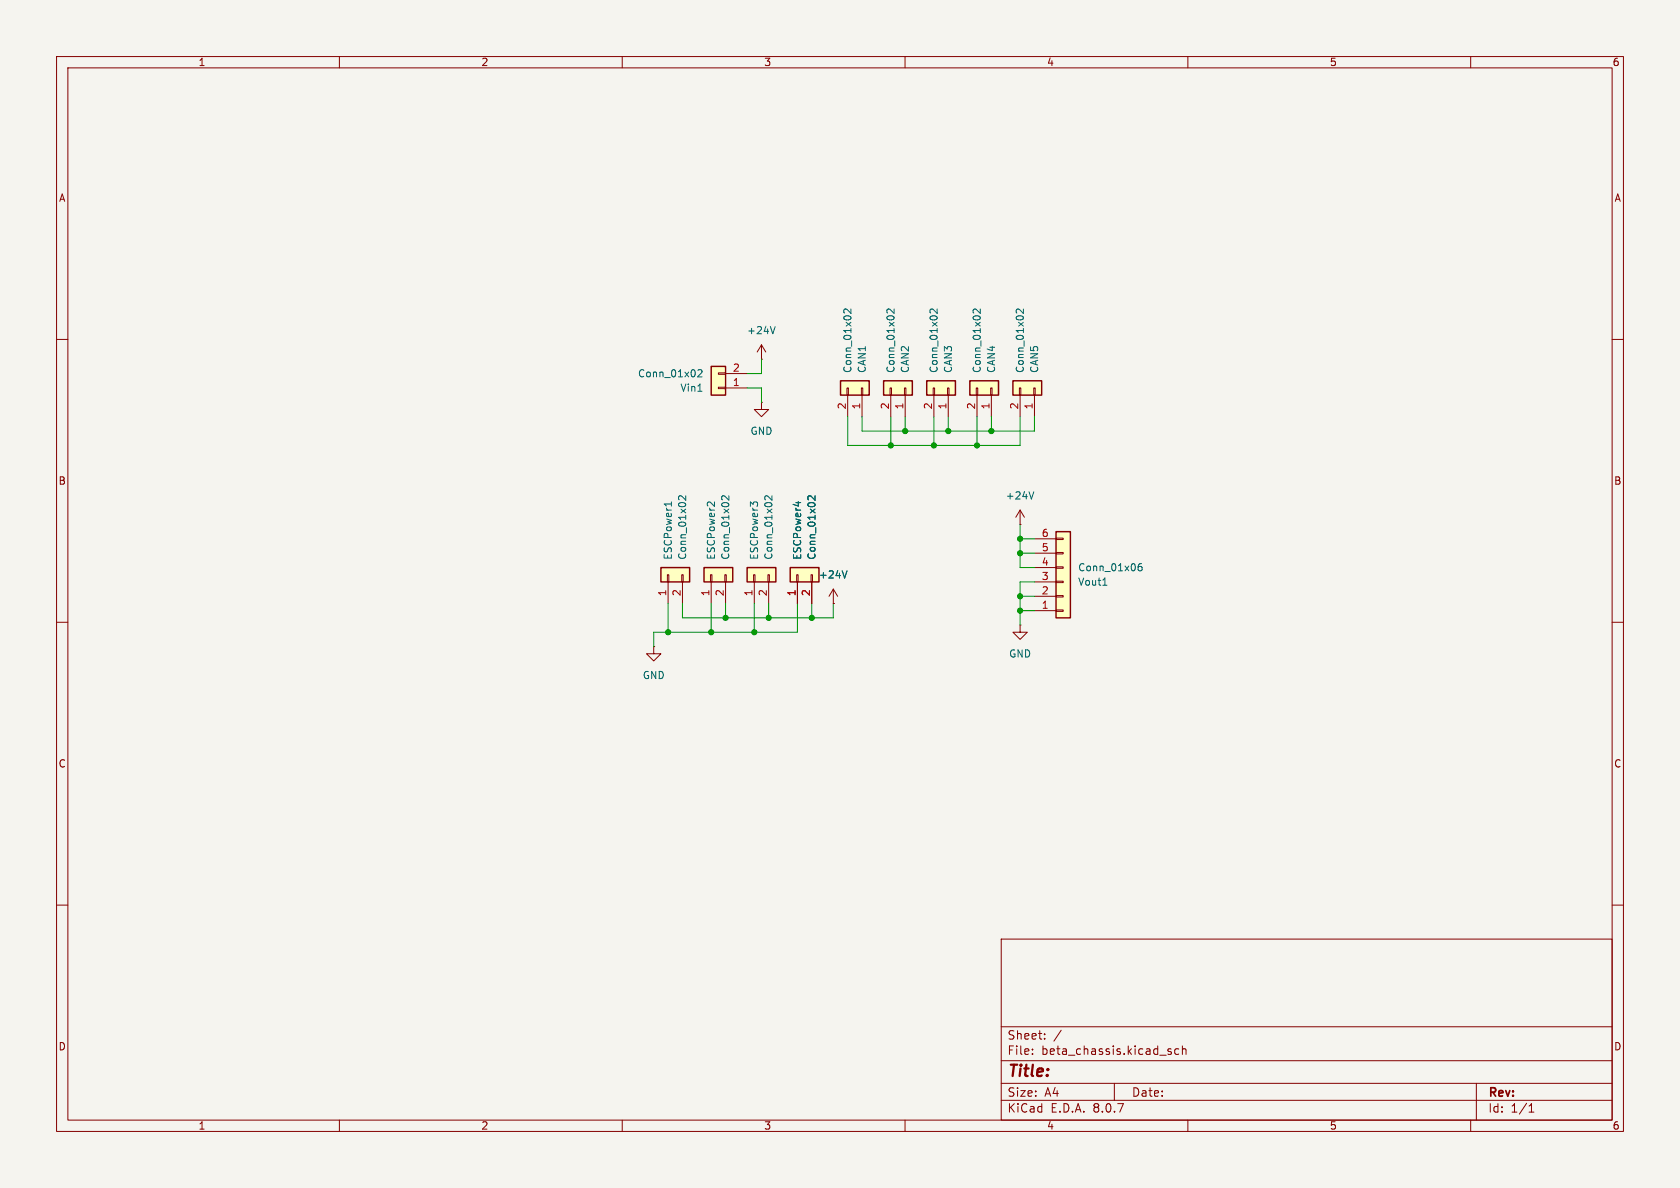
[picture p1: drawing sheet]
(kicad_sch
 (version 20231120)
 (generator "eeschema")
 (generator_version "8.0")
 (paper "A4")
 (lib_symbols
  (symbol "Connector_Generic:Conn_01x02"
   (pin_names
    (offset 1.016) hide) (exclude_from_sim no) (in_bom yes) (on_board yes)
   (property "Reference" "J" (at 0 2.54 0) (effects (font (size 1.27 1.27))))
   (property "Value" "Conn_01x02" (at 0 -5.08 0) (effects (font (size 1.27 1.27))))
   (property "Footprint" "" (at 0 0 0) (effects (font (size 1.27 1.27)) (hide yes)))
   (property "Datasheet" "~" (at 0 0 0) (effects (font (size 1.27 1.27)) (hide yes)))
   (property "Description" "Generic connector, single row, 01x02, script generated (kicad-library-utils/schlib/autogen/connector/)" (at 0 0 0) (effects (font (size 1.27 1.27)) (hide yes)))
   (symbol "Conn_01x02_1_1"
    (rectangle (start -1.27 -2.413) (end 0 -2.667) (stroke (width 0.1524) (type default)) (fill (type none)))
    (rectangle (start -1.27 0.127) (end 0 -0.127) (stroke (width 0.1524) (type default)) (fill (type none)))
    (rectangle (start -1.27 1.27) (end 1.27 -3.81) (stroke (width 0.254) (type default)) (fill (type background)))
    (pin passive line (at -5.08 0 0) (length 3.81) (name "Pin_1" (effects (font (size 1.27 1.27)))) (number "1" (effects (font (size 1.27 1.27)))))
    (pin passive line (at -5.08 -2.54 0) (length 3.81) (name "Pin_2" (effects (font (size 1.27 1.27)))) (number "2" (effects (font (size 1.27 1.27)))))))
  (symbol "Connector_Generic:Conn_01x06"
   (pin_names
    (offset 1.016) hide) (exclude_from_sim no) (in_bom yes) (on_board yes)
   (property "Reference" "J" (at 0 7.62 0) (effects (font (size 1.27 1.27))))
   (property "Value" "Conn_01x06" (at 0 -10.16 0) (effects (font (size 1.27 1.27))))
   (property "Footprint" "" (at 0 0 0) (effects (font (size 1.27 1.27)) (hide yes)))
   (property "Datasheet" "~" (at 0 0 0) (effects (font (size 1.27 1.27)) (hide yes)))
   (property "Description" "Generic connector, single row, 01x06, script generated (kicad-library-utils/schlib/autogen/connector/)" (at 0 0 0) (effects (font (size 1.27 1.27)) (hide yes)))
   (symbol "Conn_01x06_1_1"
    (rectangle (start -1.27 -7.493) (end 0 -7.747) (stroke (width 0.1524) (type default)) (fill (type none)))
    (rectangle (start -1.27 -4.953) (end 0 -5.207) (stroke (width 0.1524) (type default)) (fill (type none)))
    (rectangle (start -1.27 -2.413) (end 0 -2.667) (stroke (width 0.1524) (type default)) (fill (type none)))
    (rectangle (start -1.27 0.127) (end 0 -0.127) (stroke (width 0.1524) (type default)) (fill (type none)))
    (rectangle (start -1.27 2.667) (end 0 2.413) (stroke (width 0.1524) (type default)) (fill (type none)))
    (rectangle (start -1.27 5.207) (end 0 4.953) (stroke (width 0.1524) (type default)) (fill (type none)))
    (rectangle (start -1.27 6.35) (end 1.27 -8.89) (stroke (width 0.254) (type default)) (fill (type background)))
    (pin passive line (at -5.08 5.08 0) (length 3.81) (name "Pin_1" (effects (font (size 1.27 1.27)))) (number "1" (effects (font (size 1.27 1.27)))))
    (pin passive line (at -5.08 2.54 0) (length 3.81) (name "Pin_2" (effects (font (size 1.27 1.27)))) (number "2" (effects (font (size 1.27 1.27)))))
    (pin passive line (at -5.08 0 0) (length 3.81) (name "Pin_3" (effects (font (size 1.27 1.27)))) (number "3" (effects (font (size 1.27 1.27)))))
    (pin passive line (at -5.08 -2.54 0) (length 3.81) (name "Pin_4" (effects (font (size 1.27 1.27)))) (number "4" (effects (font (size 1.27 1.27)))))
    (pin passive line (at -5.08 -5.08 0) (length 3.81) (name "Pin_5" (effects (font (size 1.27 1.27)))) (number "5" (effects (font (size 1.27 1.27)))))
    (pin passive line (at -5.08 -7.62 0) (length 3.81) (name "Pin_6" (effects (font (size 1.27 1.27)))) (number "6" (effects (font (size 1.27 1.27)))))))
  (symbol "power:+24V"
   (power)
   (pin_numbers hide)
   (pin_names
    (offset 0) hide) (exclude_from_sim no) (in_bom yes) (on_board yes)
   (property "Reference" "#PWR" (at 0 -3.81 0) (effects (font (size 1.27 1.27)) (hide yes)))
   (property "Value" "+24V" (at 0 3.556 0) (effects (font (size 1.27 1.27))))
   (property "Footprint" "" (at 0 0 0) (effects (font (size 1.27 1.27)) (hide yes)))
   (property "Datasheet" "" (at 0 0 0) (effects (font (size 1.27 1.27)) (hide yes)))
   (property "Description" "Power symbol creates a global label with name \"+24V\"" (at 0 0 0) (effects (font (size 1.27 1.27)) (hide yes)))
   (symbol "+24V_0_1"
    (polyline (pts (xy -0.762 1.27) (xy 0 2.54)) (stroke (width 0) (type default)) (fill (type none)))
    (polyline (pts (xy 0 0) (xy 0 2.54)) (stroke (width 0) (type default)) (fill (type none)))
    (polyline (pts (xy 0 2.54) (xy 0.762 1.27)) (stroke (width 0) (type default)) (fill (type none))))
   (symbol "+24V_1_1"
    (pin power_in line (at 0 0 90) (length 0) (name "~" (effects (font (size 1.27 1.27)))) (number "1" (effects (font (size 1.27 1.27)))))))
  (symbol "power:GND"
   (power)
   (pin_numbers hide)
   (pin_names
    (offset 0) hide) (exclude_from_sim no) (in_bom yes) (on_board yes)
   (property "Reference" "#PWR" (at 0 -6.35 0) (effects (font (size 1.27 1.27)) (hide yes)))
   (property "Value" "GND" (at 0 -3.81 0) (effects (font (size 1.27 1.27))))
   (property "Footprint" "" (at 0 0 0) (effects (font (size 1.27 1.27)) (hide yes)))
   (property "Datasheet" "" (at 0 0 0) (effects (font (size 1.27 1.27)) (hide yes)))
   (property "Description" "Power symbol creates a global label with name \"GND\" , ground" (at 0 0 0) (effects (font (size 1.27 1.27)) (hide yes)))
   (symbol "GND_0_1"
    (polyline (pts (xy 0 0) (xy 0 -1.27) (xy 1.27 -1.27) (xy 0 -2.54) (xy -1.27 -1.27) (xy 0 -1.27)) (stroke (width 0) (type default)) (fill (type none))))
   (symbol "GND_1_1"
    (pin power_in line (at 0 0 270) (length 0) (name "~" (effects (font (size 1.27 1.27)))) (number "1" (effects (font (size 1.27 1.27))))))))
 (junction
  (at 172.72 78.74)
  (diameter 0)
  (color 0 0 0 0))
 (junction
  (at 165.1 78.74)
  (diameter 0)
  (color 0 0 0 0))
 (junction
  (at 118.11 111.76)
  (diameter 0)
  (color 0 0 0 0))
 (junction
  (at 180.34 105.41)
  (diameter 0)
  (color 0 0 0 0))
 (junction
  (at 143.51 109.22)
  (diameter 0)
  (color 0 0 0 0))
 (junction
  (at 157.48 78.74)
  (diameter 0)
  (color 0 0 0 0))
 (junction
  (at 128.27 109.22)
  (diameter 0)
  (color 0 0 0 0))
 (junction
  (at 180.34 95.25)
  (diameter 0)
  (color 0 0 0 0))
 (junction
  (at 133.35 111.76)
  (diameter 0)
  (color 0 0 0 0))
 (junction
  (at 160.02 76.2)
  (diameter 0)
  (color 0 0 0 0))
 (junction
  (at 180.34 107.95)
  (diameter 0)
  (color 0 0 0 0))
 (junction
  (at 135.89 109.22)
  (diameter 0)
  (color 0 0 0 0))
 (junction
  (at 175.26 76.2)
  (diameter 0)
  (color 0 0 0 0))
 (junction
  (at 167.64 76.2)
  (diameter 0)
  (color 0 0 0 0))
 (junction
  (at 125.73 111.76)
  (diameter 0)
  (color 0 0 0 0))
 (junction
  (at 180.34 97.79)
  (diameter 0)
  (color 0 0 0 0))
 (wire
  (pts (xy 149.86 78.74) (xy 149.86 73.66))
  (stroke (width 0) (type default)))
 (wire
  (pts (xy 152.4 76.2) (xy 152.4 73.66))
  (stroke (width 0) (type default)))
 (wire
  (pts (xy 160.02 76.2) (xy 152.4 76.2))
  (stroke (width 0) (type default)))
 (wire
  (pts (xy 180.34 105.41) (xy 180.34 102.87))
  (stroke (width 0) (type default)))
 (wire
  (pts (xy 167.64 76.2) (xy 160.02 76.2))
  (stroke (width 0) (type default)))
 (wire
  (pts (xy 118.11 111.76) (xy 118.11 106.68))
  (stroke (width 0) (type default)))
 (wire
  (pts (xy 134.62 68.58) (xy 134.62 71.12))
  (stroke (width 0) (type default)))
 (wire
  (pts (xy 134.62 66.04) (xy 134.62 63.5))
  (stroke (width 0) (type default)))
 (wire
  (pts (xy 133.35 111.76) (xy 125.73 111.76))
  (stroke (width 0) (type default)))
 (wire
  (pts (xy 125.73 111.76) (xy 118.11 111.76))
  (stroke (width 0) (type default)))
 (wire
  (pts (xy 180.34 78.74) (xy 172.72 78.74))
  (stroke (width 0) (type default)))
 (wire
  (pts (xy 133.35 106.68) (xy 133.35 111.76))
  (stroke (width 0) (type default)))
 (wire
  (pts (xy 135.89 106.68) (xy 135.89 109.22))
  (stroke (width 0) (type default)))
 (wire
  (pts (xy 180.34 105.41) (xy 180.34 107.95))
  (stroke (width 0) (type default)))
 (wire
  (pts (xy 175.26 76.2) (xy 167.64 76.2))
  (stroke (width 0) (type default)))
 (wire
  (pts (xy 172.72 78.74) (xy 165.1 78.74))
  (stroke (width 0) (type default)))
 (wire
  (pts (xy 140.97 106.68) (xy 140.97 111.76))
  (stroke (width 0) (type default)))
 (wire
  (pts (xy 180.34 92.71) (xy 180.34 95.25))
  (stroke (width 0) (type default)))
 (wire
  (pts (xy 165.1 78.74) (xy 157.48 78.74))
  (stroke (width 0) (type default)))
 (wire
  (pts (xy 132.08 66.04) (xy 134.62 66.04))
  (stroke (width 0) (type default)))
 (wire
  (pts (xy 165.1 73.66) (xy 165.1 78.74))
  (stroke (width 0) (type default)))
 (wire
  (pts (xy 120.65 109.22) (xy 128.27 109.22))
  (stroke (width 0) (type default)))
 (wire
  (pts (xy 182.88 76.2) (xy 175.26 76.2))
  (stroke (width 0) (type default)))
 (wire
  (pts (xy 143.51 109.22) (xy 147.32 109.22))
  (stroke (width 0) (type default)))
 (wire
  (pts (xy 180.34 100.33) (xy 180.34 97.79))
  (stroke (width 0) (type default)))
 (wire
  (pts (xy 182.88 95.25) (xy 180.34 95.25))
  (stroke (width 0) (type default)))
 (wire
  (pts (xy 128.27 106.68) (xy 128.27 109.22))
  (stroke (width 0) (type default)))
 (wire
  (pts (xy 180.34 95.25) (xy 180.34 97.79))
  (stroke (width 0) (type default)))
 (wire
  (pts (xy 120.65 106.68) (xy 120.65 109.22))
  (stroke (width 0) (type default)))
 (wire
  (pts (xy 182.88 97.79) (xy 180.34 97.79))
  (stroke (width 0) (type default)))
 (wire
  (pts (xy 157.48 78.74) (xy 149.86 78.74))
  (stroke (width 0) (type default)))
 (wire
  (pts (xy 182.88 102.87) (xy 180.34 102.87))
  (stroke (width 0) (type default)))
 (wire
  (pts (xy 182.88 100.33) (xy 180.34 100.33))
  (stroke (width 0) (type default)))
 (wire
  (pts (xy 135.89 109.22) (xy 143.51 109.22))
  (stroke (width 0) (type default)))
 (wire
  (pts (xy 180.34 73.66) (xy 180.34 78.74))
  (stroke (width 0) (type default)))
 (wire
  (pts (xy 143.51 106.68) (xy 143.51 109.22))
  (stroke (width 0) (type default)))
 (wire
  (pts (xy 182.88 107.95) (xy 180.34 107.95))
  (stroke (width 0) (type default)))
 (wire
  (pts (xy 157.48 73.66) (xy 157.48 78.74))
  (stroke (width 0) (type default)))
 (wire
  (pts (xy 172.72 73.66) (xy 172.72 78.74))
  (stroke (width 0) (type default)))
 (wire
  (pts (xy 175.26 73.66) (xy 175.26 76.2))
  (stroke (width 0) (type default)))
 (wire
  (pts (xy 125.73 106.68) (xy 125.73 111.76))
  (stroke (width 0) (type default)))
 (wire
  (pts (xy 160.02 73.66) (xy 160.02 76.2))
  (stroke (width 0) (type default)))
 (wire
  (pts (xy 147.32 109.22) (xy 147.32 106.68))
  (stroke (width 0) (type default)))
 (wire
  (pts (xy 115.57 114.3) (xy 115.57 111.76))
  (stroke (width 0) (type default)))
 (wire
  (pts (xy 182.88 73.66) (xy 182.88 76.2))
  (stroke (width 0) (type default)))
 (wire
  (pts (xy 132.08 68.58) (xy 134.62 68.58))
  (stroke (width 0) (type default)))
 (wire
  (pts (xy 115.57 111.76) (xy 118.11 111.76))
  (stroke (width 0) (type default)))
 (wire
  (pts (xy 140.97 111.76) (xy 133.35 111.76))
  (stroke (width 0) (type default)))
 (wire
  (pts (xy 182.88 105.41) (xy 180.34 105.41))
  (stroke (width 0) (type default)))
 (wire
  (pts (xy 180.34 107.95) (xy 180.34 110.49))
  (stroke (width 0) (type default)))
 (wire
  (pts (xy 167.64 73.66) (xy 167.64 76.2))
  (stroke (width 0) (type default)))
 (wire
  (pts (xy 128.27 109.22) (xy 135.89 109.22))
  (stroke (width 0) (type default)))
 (symbol
  (lib_id "power:GND")
  (at 134.62 71.12 0)
  (unit 1)
  (exclude_from_sim no)
  (in_bom yes)
  (on_board yes)
  (dnp no)
  (fields_autoplaced yes)
  (property "Reference" "#PWR05" (at 134.62 77.47 0) (effects (font (size 1.27 1.27)) (hide yes)))
  (property "Value" "GND" (at 134.62 76.2 0) (effects (font (size 1.27 1.27))))
  (property "Footprint" "" (at 134.62 71.12 0) (effects (font (size 1.27 1.27)) (hide yes)))
  (property "Datasheet" "" (at 134.62 71.12 0) (effects (font (size 1.27 1.27)) (hide yes)))
  (property "Description" "Power symbol creates a global label with name \"GND\" , ground" (at 134.62 71.12 0) (effects (font (size 1.27 1.27)) (hide yes)))
  (pin "1"))
 (symbol
  (lib_id "power:+24V")
  (at 134.62 63.5 0)
  (unit 1)
  (exclude_from_sim no)
  (in_bom yes)
  (on_board yes)
  (dnp no)
  (fields_autoplaced yes)
  (property "Reference" "#PWR04" (at 134.62 67.31 0) (effects (font (size 1.27 1.27)) (hide yes)))
  (property "Value" "+24V" (at 134.62 58.42 0) (effects (font (size 1.27 1.27))))
  (property "Footprint" "" (at 134.62 63.5 0) (effects (font (size 1.27 1.27)) (hide yes)))
  (property "Datasheet" "" (at 134.62 63.5 0) (effects (font (size 1.27 1.27)) (hide yes)))
  (property "Description" "Power symbol creates a global label with name \"+24V\"" (at 134.62 63.5 0) (effects (font (size 1.27 1.27)) (hide yes)))
  (pin "1"))
 (symbol
  (lib_id "Connector_Generic:Conn_01x06")
  (at 187.96 102.87 0)
  (mirror x)
  (unit 1)
  (exclude_from_sim no)
  (in_bom yes)
  (on_board yes)
  (dnp no)
  (property "Reference" "Vout1" (at 190.5 102.8701 0) (effects (font (size 1.27 1.27)) (justify left)))
  (property "Value" "Conn_01x06" (at 190.5 100.3301 0) (effects (font (size 1.27 1.27)) (justify left)))
  (property "Footprint" "Connector_JST:JST_PH_B6B-PH-K_1x06_P2.00mm_Vertical" (at 187.96 102.87 0) (effects (font (size 1.27 1.27)) (hide yes)))
  (property "Datasheet" "~" (at 187.96 102.87 0) (effects (font (size 1.27 1.27)) (hide yes)))
  (property "Description" "Generic connector, single row, 01x06, script generated (kicad-library-utils/schlib/autogen/connector/)" (at 187.96 102.87 0) (effects (font (size 1.27 1.27)) (hide yes)))
  (pin "6")
  (pin "2")
  (pin "1")
  (pin "3")
  (pin "4")
  (pin "5"))
 (symbol
  (lib_id "Connector_Generic:Conn_01x02")
  (at 118.11 101.6 90)
  (unit 1)
  (exclude_from_sim no)
  (in_bom yes)
  (on_board yes)
  (dnp no)
  (property "Reference" "ESCPower1" (at 118.1099 99.06 0) (effects (font (size 1.27 1.27)) (justify left)))
  (property "Value" "Conn_01x02" (at 120.6499 99.06 0) (effects (font (size 1.27 1.27)) (justify left)))
  (property "Footprint" "Connector_AMASS:AMASS_XT30U-F_1x02_P5.0mm_Vertical" (at 118.11 101.6 0) (effects (font (size 1.27 1.27)) (hide yes)))
  (property "Datasheet" "~" (at 118.11 101.6 0) (effects (font (size 1.27 1.27)) (hide yes)))
  (property "Description" "Generic connector, single row, 01x02, script generated (kicad-library-utils/schlib/autogen/connector/)" (at 118.11 101.6 0) (effects (font (size 1.27 1.27)) (hide yes)))
  (pin "2")
  (pin "1"))
 (symbol
  (lib_id "power:+24V")
  (at 147.32 106.68 0)
  (unit 1)
  (exclude_from_sim no)
  (in_bom yes)
  (on_board yes)
  (dnp no)
  (fields_autoplaced yes)
  (property "Reference" "#PWR03" (at 147.32 110.49 0) (effects (font (size 1.27 1.27)) (hide yes)))
  (property "Value" "+24V" (at 147.32 101.6 0) (effects (font (size 1.27 1.27))))
  (property "Footprint" "" (at 147.32 106.68 0) (effects (font (size 1.27 1.27)) (hide yes)))
  (property "Datasheet" "" (at 147.32 106.68 0) (effects (font (size 1.27 1.27)) (hide yes)))
  (property "Description" "Power symbol creates a global label with name \"+24V\"" (at 147.32 106.68 0) (effects (font (size 1.27 1.27)) (hide yes)))
  (pin "1"))
 (symbol
  (lib_id "Connector_Generic:Conn_01x02")
  (at 167.64 68.58 270)
  (mirror x)
  (unit 1)
  (exclude_from_sim no)
  (in_bom yes)
  (on_board yes)
  (dnp no)
  (property "Reference" "CAN3" (at 167.6401 66.04 0) (effects (font (size 1.27 1.27)) (justify left)))
  (property "Value" "Conn_01x02" (at 165.1001 66.04 0) (effects (font (size 1.27 1.27)) (justify left)))
  (property "Footprint" "Connector_JST:JST_PH_B2B-PH-K_1x02_P2.00mm_Vertical" (at 167.64 68.58 0) (effects (font (size 1.27 1.27)) (hide yes)))
  (property "Datasheet" "~" (at 167.64 68.58 0) (effects (font (size 1.27 1.27)) (hide yes)))
  (property "Description" "Generic connector, single row, 01x02, script generated (kicad-library-utils/schlib/autogen/connector/)" (at 167.64 68.58 0) (effects (font (size 1.27 1.27)) (hide yes)))
  (pin "2")
  (pin "1"))
 (symbol
  (lib_id "power:+24V")
  (at 180.34 92.71 0)
  (unit 1)
  (exclude_from_sim no)
  (in_bom yes)
  (on_board yes)
  (dnp no)
  (fields_autoplaced yes)
  (property "Reference" "#PWR01" (at 180.34 96.52 0) (effects (font (size 1.27 1.27)) (hide yes)))
  (property "Value" "+24V" (at 180.34 87.63 0) (effects (font (size 1.27 1.27))))
  (property "Footprint" "" (at 180.34 92.71 0) (effects (font (size 1.27 1.27)) (hide yes)))
  (property "Datasheet" "" (at 180.34 92.71 0) (effects (font (size 1.27 1.27)) (hide yes)))
  (property "Description" "Power symbol creates a global label with name \"+24V\"" (at 180.34 92.71 0) (effects (font (size 1.27 1.27)) (hide yes)))
  (pin "1"))
 (symbol
  (lib_id "Connector_Generic:Conn_01x02")
  (at 127 68.58 180)
  (unit 1)
  (exclude_from_sim no)
  (in_bom yes)
  (on_board yes)
  (dnp no)
  (property "Reference" "Vin1" (at 124.46 68.5801 0) (effects (font (size 1.27 1.27)) (justify left)))
  (property "Value" "Conn_01x02" (at 124.46 66.0401 0) (effects (font (size 1.27 1.27)) (justify left)))
  (property "Footprint" "Connector_AMASS:AMASS_XT30U-M_1x02_P5.0mm_Vertical" (at 127 68.58 0) (effects (font (size 1.27 1.27)) (hide yes)))
  (property "Datasheet" "~" (at 127 68.58 0) (effects (font (size 1.27 1.27)) (hide yes)))
  (property "Description" "Generic connector, single row, 01x02, script generated (kicad-library-utils/schlib/autogen/connector/)" (at 127 68.58 0) (effects (font (size 1.27 1.27)) (hide yes)))
  (pin "2")
  (pin "1"))
 (symbol
  (lib_id "power:GND")
  (at 180.34 110.49 0)
  (unit 1)
  (exclude_from_sim no)
  (in_bom yes)
  (on_board yes)
  (dnp no)
  (fields_autoplaced yes)
  (property "Reference" "#PWR025" (at 180.34 116.84 0) (effects (font (size 1.27 1.27)) (hide yes)))
  (property "Value" "GND" (at 180.34 115.57 0) (effects (font (size 1.27 1.27))))
  (property "Footprint" "" (at 180.34 110.49 0) (effects (font (size 1.27 1.27)) (hide yes)))
  (property "Datasheet" "" (at 180.34 110.49 0) (effects (font (size 1.27 1.27)) (hide yes)))
  (property "Description" "Power symbol creates a global label with name \"GND\" , ground" (at 180.34 110.49 0) (effects (font (size 1.27 1.27)) (hide yes)))
  (pin "1"))
 (symbol
  (lib_id "Connector_Generic:Conn_01x02")
  (at 152.4 68.58 270)
  (mirror x)
  (unit 1)
  (exclude_from_sim no)
  (in_bom yes)
  (on_board yes)
  (dnp no)
  (property "Reference" "CAN1" (at 152.4001 66.04 0) (effects (font (size 1.27 1.27)) (justify left)))
  (property "Value" "Conn_01x02" (at 149.8601 66.04 0) (effects (font (size 1.27 1.27)) (justify left)))
  (property "Footprint" "Connector_JST:JST_PH_B2B-PH-K_1x02_P2.00mm_Vertical" (at 152.4 68.58 0) (effects (font (size 1.27 1.27)) (hide yes)))
  (property "Datasheet" "~" (at 152.4 68.58 0) (effects (font (size 1.27 1.27)) (hide yes)))
  (property "Description" "Generic connector, single row, 01x02, script generated (kicad-library-utils/schlib/autogen/connector/)" (at 152.4 68.58 0) (effects (font (size 1.27 1.27)) (hide yes)))
  (pin "2")
  (pin "1"))
 (symbol
  (lib_id "Connector_Generic:Conn_01x02")
  (at 182.88 68.58 270)
  (mirror x)
  (unit 1)
  (exclude_from_sim no)
  (in_bom yes)
  (on_board yes)
  (dnp no)
  (property "Reference" "CAN5" (at 182.8801 66.04 0) (effects (font (size 1.27 1.27)) (justify left)))
  (property "Value" "Conn_01x02" (at 180.3401 66.04 0) (effects (font (size 1.27 1.27)) (justify left)))
  (property "Footprint" "Connector_JST:JST_PH_B2B-PH-K_1x02_P2.00mm_Vertical" (at 182.88 68.58 0) (effects (font (size 1.27 1.27)) (hide yes)))
  (property "Datasheet" "~" (at 182.88 68.58 0) (effects (font (size 1.27 1.27)) (hide yes)))
  (property "Description" "Generic connector, single row, 01x02, script generated (kicad-library-utils/schlib/autogen/connector/)" (at 182.88 68.58 0) (effects (font (size 1.27 1.27)) (hide yes)))
  (pin "2")
  (pin "1"))
 (symbol
  (lib_id "Connector_Generic:Conn_01x02")
  (at 140.97 101.6 90)
  (unit 1)
  (exclude_from_sim no)
  (in_bom yes)
  (on_board yes)
  (dnp no)
  (property "Reference" "ESCPower4" (at 140.9699 99.06 0) (effects (font (size 1.27 1.27)) (justify left)))
  (property "Value" "Conn_01x02" (at 143.5099 99.06 0) (effects (font (size 1.27 1.27)) (justify left)))
  (property "Footprint" "Connector_AMASS:AMASS_XT30U-F_1x02_P5.0mm_Vertical" (at 140.97 101.6 0) (effects (font (size 1.27 1.27)) (hide yes)))
  (property "Datasheet" "~" (at 140.97 101.6 0) (effects (font (size 1.27 1.27)) (hide yes)))
  (property "Description" "Generic connector, single row, 01x02, script generated (kicad-library-utils/schlib/autogen/connector/)" (at 140.97 101.6 0) (effects (font (size 1.27 1.27)) (hide yes)))
  (pin "2")
  (pin "1"))
 (symbol
  (lib_id "Connector_Generic:Conn_01x02")
  (at 160.02 68.58 270)
  (mirror x)
  (unit 1)
  (exclude_from_sim no)
  (in_bom yes)
  (on_board yes)
  (dnp no)
  (property "Reference" "CAN2" (at 160.0201 66.04 0) (effects (font (size 1.27 1.27)) (justify left)))
  (property "Value" "Conn_01x02" (at 157.4801 66.04 0) (effects (font (size 1.27 1.27)) (justify left)))
  (property "Footprint" "Connector_JST:JST_PH_B2B-PH-K_1x02_P2.00mm_Vertical" (at 160.02 68.58 0) (effects (font (size 1.27 1.27)) (hide yes)))
  (property "Datasheet" "~" (at 160.02 68.58 0) (effects (font (size 1.27 1.27)) (hide yes)))
  (property "Description" "Generic connector, single row, 01x02, script generated (kicad-library-utils/schlib/autogen/connector/)" (at 160.02 68.58 0) (effects (font (size 1.27 1.27)) (hide yes)))
  (pin "2")
  (pin "1"))
 (symbol
  (lib_id "Connector_Generic:Conn_01x02")
  (at 125.73 101.6 90)
  (unit 1)
  (exclude_from_sim no)
  (in_bom yes)
  (on_board yes)
  (dnp no)
  (property "Reference" "ESCPower2" (at 125.7299 99.06 0) (effects (font (size 1.27 1.27)) (justify left)))
  (property "Value" "Conn_01x02" (at 128.2699 99.06 0) (effects (font (size 1.27 1.27)) (justify left)))
  (property "Footprint" "Connector_AMASS:AMASS_XT30U-F_1x02_P5.0mm_Vertical" (at 125.73 101.6 0) (effects (font (size 1.27 1.27)) (hide yes)))
  (property "Datasheet" "~" (at 125.73 101.6 0) (effects (font (size 1.27 1.27)) (hide yes)))
  (property "Description" "Generic connector, single row, 01x02, script generated (kicad-library-utils/schlib/autogen/connector/)" (at 125.73 101.6 0) (effects (font (size 1.27 1.27)) (hide yes)))
  (pin "2")
  (pin "1"))
 (symbol
  (lib_id "Connector_Generic:Conn_01x02")
  (at 175.26 68.58 270)
  (mirror x)
  (unit 1)
  (exclude_from_sim no)
  (in_bom yes)
  (on_board yes)
  (dnp no)
  (property "Reference" "CAN4" (at 175.2601 66.04 0) (effects (font (size 1.27 1.27)) (justify left)))
  (property "Value" "Conn_01x02" (at 172.7201 66.04 0) (effects (font (size 1.27 1.27)) (justify left)))
  (property "Footprint" "Connector_JST:JST_PH_B2B-PH-K_1x02_P2.00mm_Vertical" (at 175.26 68.58 0) (effects (font (size 1.27 1.27)) (hide yes)))
  (property "Datasheet" "~" (at 175.26 68.58 0) (effects (font (size 1.27 1.27)) (hide yes)))
  (property "Description" "Generic connector, single row, 01x02, script generated (kicad-library-utils/schlib/autogen/connector/)" (at 175.26 68.58 0) (effects (font (size 1.27 1.27)) (hide yes)))
  (pin "2")
  (pin "1"))
 (symbol
  (lib_id "power:GND")
  (at 115.57 114.3 0)
  (unit 1)
  (exclude_from_sim no)
  (in_bom yes)
  (on_board yes)
  (dnp no)
  (fields_autoplaced yes)
  (property "Reference" "#PWR02" (at 115.57 120.65 0) (effects (font (size 1.27 1.27)) (hide yes)))
  (property "Value" "GND" (at 115.57 119.38 0) (effects (font (size 1.27 1.27))))
  (property "Footprint" "" (at 115.57 114.3 0) (effects (font (size 1.27 1.27)) (hide yes)))
  (property "Datasheet" "" (at 115.57 114.3 0) (effects (font (size 1.27 1.27)) (hide yes)))
  (property "Description" "Power symbol creates a global label with name \"GND\" , ground" (at 115.57 114.3 0) (effects (font (size 1.27 1.27)) (hide yes)))
  (pin "1"))
 (symbol
  (lib_id "Connector_Generic:Conn_01x02")
  (at 133.35 101.6 90)
  (unit 1)
  (exclude_from_sim no)
  (in_bom yes)
  (on_board yes)
  (dnp no)
  (property "Reference" "ESCPower3" (at 133.3499 99.06 0) (effects (font (size 1.27 1.27)) (justify left)))
  (property "Value" "Conn_01x02" (at 135.8899 99.06 0) (effects (font (size 1.27 1.27)) (justify left)))
  (property "Footprint" "Connector_AMASS:AMASS_XT30U-F_1x02_P5.0mm_Vertical" (at 133.35 101.6 0) (effects (font (size 1.27 1.27)) (hide yes)))
  (property "Datasheet" "~" (at 133.35 101.6 0) (effects (font (size 1.27 1.27)) (hide yes)))
  (property "Description" "Generic connector, single row, 01x02, script generated (kicad-library-utils/schlib/autogen/connector/)" (at 133.35 101.6 0) (effects (font (size 1.27 1.27)) (hide yes)))
  (pin "2")
  (pin "1"))
 (sheet_instances
  (path ""
   (page "1"))))
